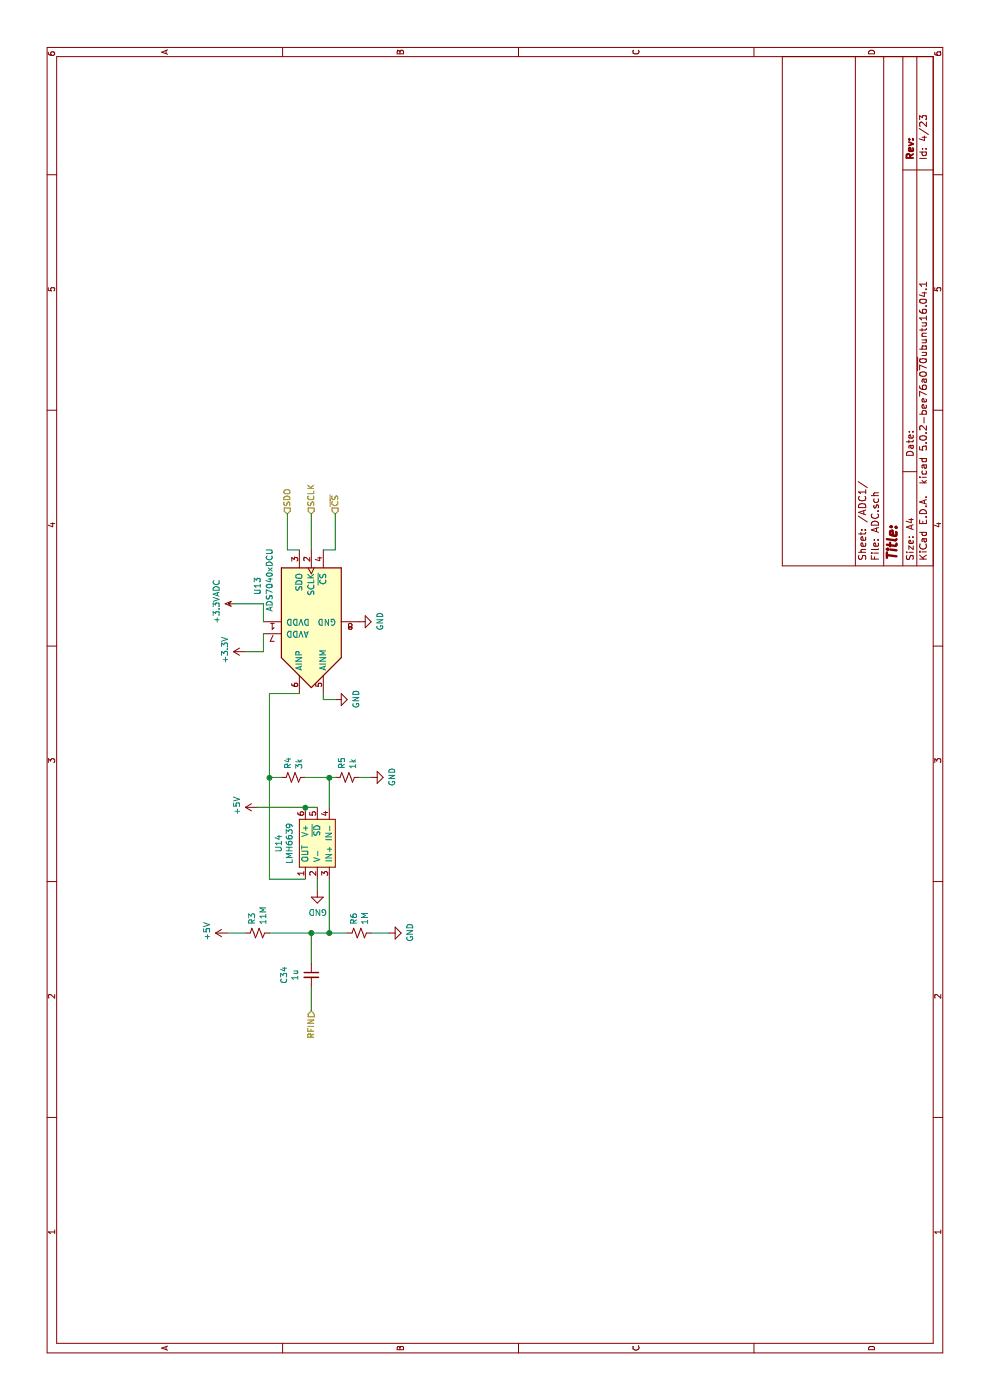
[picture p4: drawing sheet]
EESchema Schematic File Version 4
LIBS:chain_v04-cache
LIBS:agc-cache
LIBS:pcb-cache
EELAYER 26 0
EELAYER END
$Descr A4 11693 8268
encoding utf-8
Sheet 16 23
Title ""
Date ""
Rev ""
Comp ""
Comment1 ""
Comment2 ""
Comment3 ""
Comment4 ""
$EndDescr
$Comp
L Analog_ADC:ADS7040xDCU U13
U 1 1
P 6500 2600
AR Path="/5C9D90BC/5C49DE5B" Ref="U13"  Part="1" 
AR Path="/5C9EE850/5C49DE5B" Ref="U35"  Part="1" 
AR Path="/5C9F2B4E/5C49DE5B" Ref="U49"  Part="1" 
AR Path="/5C9F2B8A/5C49DE5B" Ref="U63"  Part="1" 
F 0 "U63" H 6800 3050 50  0000 C CNN
F 1 "ADS7040xDCU" H 6850 2950 50  0000 C CNN
F 2 "Package_SO:VSSOP-8_2.3x2mm_P0.5mm" H 6600 3250 50  0001 C CNN
F 3 "http://www.ti.com/lit/ds/symlink/ads7040.pdf" H 6500 2600 50  0001 C CNN
	1    6500 2600
	1    0    0    -1  
$EndComp
$Comp
L power:GND #PWR069
U 1 1
P 6500 3000
AR Path="/5C9D90BC/5C49EB32" Ref="#PWR069"  Part="1" 
AR Path="/5C9EE850/5C49EB32" Ref="#PWR0151"  Part="1" 
AR Path="/5C9F2B4E/5C49EB32" Ref="#PWR0217"  Part="1" 
AR Path="/5C9F2B8A/5C49EB32" Ref="#PWR0283"  Part="1" 
F 0 "#PWR0283" H 6500 2750 50  0001 C CNN
F 1 "GND" H 6505 2827 50  0000 C CNN
F 2 "" H 6500 3000 50  0001 C CNN
F 3 "" H 6500 3000 50  0001 C CNN
	1    6500 3000
	1    0    0    -1  
$EndComp
$Comp
L chain:LMH6639 U14
U 1 1
P 4650 2750
AR Path="/5C9D90BC/5C9DA455" Ref="U14"  Part="1" 
AR Path="/5C9EE850/5C9DA455" Ref="U36"  Part="1" 
AR Path="/5C9F2B4E/5C9DA455" Ref="U50"  Part="1" 
AR Path="/5C9F2B8A/5C9DA455" Ref="U64"  Part="1" 
F 0 "U64" H 4650 3175 50  0000 C CNN
F 1 "LMH6639" H 4650 3084 50  0000 C CNN
F 2 "LMH6639MF:SOT95P284X122-6N" H 4650 2750 50  0001 C CNN
F 3 "" H 4650 2750 50  0001 C CNN
	1    4650 2750
	1    0    0    -1  
$EndComp
$Comp
L power:GND #PWR068
U 1 1
P 5850 2800
AR Path="/5C9D90BC/5C9DA4CD" Ref="#PWR068"  Part="1" 
AR Path="/5C9EE850/5C9DA4CD" Ref="#PWR0150"  Part="1" 
AR Path="/5C9F2B4E/5C9DA4CD" Ref="#PWR0216"  Part="1" 
AR Path="/5C9F2B8A/5C9DA4CD" Ref="#PWR0282"  Part="1" 
F 0 "#PWR0282" H 5850 2550 50  0001 C CNN
F 1 "GND" H 5855 2627 50  0000 C CNN
F 2 "" H 5850 2800 50  0001 C CNN
F 3 "" H 5850 2800 50  0001 C CNN
	1    5850 2800
	1    0    0    -1  
$EndComp
Wire Wire Line
	5850 2800 5850 2700
Wire Wire Line
	5850 2700 5900 2700
Wire Wire Line
	4350 2550 4350 2250
Wire Wire Line
	4350 2250 5200 2250
Wire Wire Line
	5900 2250 5900 2500
$Comp
L power:+5V #PWR066
U 1 1
P 4950 2150
AR Path="/5C9D90BC/5C9DA533" Ref="#PWR066"  Part="1" 
AR Path="/5C9EE850/5C9DA533" Ref="#PWR0148"  Part="1" 
AR Path="/5C9F2B4E/5C9DA533" Ref="#PWR0214"  Part="1" 
AR Path="/5C9F2B8A/5C9DA533" Ref="#PWR0280"  Part="1" 
F 0 "#PWR0280" H 4950 2000 50  0001 C CNN
F 1 "+5V" H 4965 2323 50  0000 C CNN
F 2 "" H 4950 2150 50  0001 C CNN
F 3 "" H 4950 2150 50  0001 C CNN
	1    4950 2150
	1    0    0    -1  
$EndComp
Wire Wire Line
	4950 2150 4950 2550
$Comp
L power:GND #PWR067
U 1 1
P 4250 2650
AR Path="/5C9D90BC/5C9DA58A" Ref="#PWR067"  Part="1" 
AR Path="/5C9EE850/5C9DA58A" Ref="#PWR0149"  Part="1" 
AR Path="/5C9F2B4E/5C9DA58A" Ref="#PWR0215"  Part="1" 
AR Path="/5C9F2B8A/5C9DA58A" Ref="#PWR0281"  Part="1" 
F 0 "#PWR0281" H 4250 2400 50  0001 C CNN
F 1 "GND" H 4255 2477 50  0000 C CNN
F 2 "" H 4250 2650 50  0001 C CNN
F 3 "" H 4250 2650 50  0001 C CNN
	1    4250 2650
	0    1    1    0   
$EndComp
Wire Wire Line
	4250 2650 4350 2650
$Comp
L Device:R_Small_US R4
U 1 1
P 5200 2450
AR Path="/5C9D90BC/5C9DA64E" Ref="R4"  Part="1" 
AR Path="/5C9EE850/5C9DA64E" Ref="R23"  Part="1" 
AR Path="/5C9F2B4E/5C9DA64E" Ref="R36"  Part="1" 
AR Path="/5C9F2B8A/5C9DA64E" Ref="R49"  Part="1" 
F 0 "R49" H 5268 2496 50  0000 L CNN
F 1 "3k" H 5268 2405 50  0000 L CNN
F 2 "Capacitor_SMD:C_0603_1608Metric" H 5200 2450 50  0001 C CNN
F 3 "~" H 5200 2450 50  0001 C CNN
	1    5200 2450
	1    0    0    -1  
$EndComp
$Comp
L Device:R_Small_US R5
U 1 1
P 5200 2900
AR Path="/5C9D90BC/5C9DA760" Ref="R5"  Part="1" 
AR Path="/5C9EE850/5C9DA760" Ref="R24"  Part="1" 
AR Path="/5C9F2B4E/5C9DA760" Ref="R37"  Part="1" 
AR Path="/5C9F2B8A/5C9DA760" Ref="R50"  Part="1" 
F 0 "R50" H 5268 2946 50  0000 L CNN
F 1 "1k" H 5268 2855 50  0000 L CNN
F 2 "Capacitor_SMD:C_0603_1608Metric" H 5200 2900 50  0001 C CNN
F 3 "~" H 5200 2900 50  0001 C CNN
	1    5200 2900
	1    0    0    -1  
$EndComp
$Comp
L power:GND #PWR070
U 1 1
P 5200 3100
AR Path="/5C9D90BC/5C9DA796" Ref="#PWR070"  Part="1" 
AR Path="/5C9EE850/5C9DA796" Ref="#PWR0152"  Part="1" 
AR Path="/5C9F2B4E/5C9DA796" Ref="#PWR0218"  Part="1" 
AR Path="/5C9F2B8A/5C9DA796" Ref="#PWR0284"  Part="1" 
F 0 "#PWR0284" H 5200 2850 50  0001 C CNN
F 1 "GND" H 5205 2927 50  0000 C CNN
F 2 "" H 5200 3100 50  0001 C CNN
F 3 "" H 5200 3100 50  0001 C CNN
	1    5200 3100
	1    0    0    -1  
$EndComp
Wire Wire Line
	5200 3100 5200 3000
Wire Wire Line
	4950 2750 5200 2750
Wire Wire Line
	5200 2750 5200 2550
Wire Wire Line
	5200 2800 5200 2750
Connection ~ 5200 2750
Wire Wire Line
	5200 2350 5200 2250
Connection ~ 5200 2250
Wire Wire Line
	5200 2250 5900 2250
$Comp
L Device:R_Small_US R6
U 1 1
P 3900 3000
AR Path="/5C9D90BC/5C9DA983" Ref="R6"  Part="1" 
AR Path="/5C9EE850/5C9DA983" Ref="R25"  Part="1" 
AR Path="/5C9F2B4E/5C9DA983" Ref="R38"  Part="1" 
AR Path="/5C9F2B8A/5C9DA983" Ref="R51"  Part="1" 
F 0 "R51" H 3968 3046 50  0000 L CNN
F 1 "1M" H 3968 2955 50  0000 L CNN
F 2 "Capacitor_SMD:C_0603_1608Metric" H 3900 3000 50  0001 C CNN
F 3 "~" H 3900 3000 50  0001 C CNN
	1    3900 3000
	1    0    0    -1  
$EndComp
$Comp
L Device:R_Small_US R3
U 1 1
P 3900 2150
AR Path="/5C9D90BC/5C9DAA1F" Ref="R3"  Part="1" 
AR Path="/5C9EE850/5C9DAA1F" Ref="R22"  Part="1" 
AR Path="/5C9F2B4E/5C9DAA1F" Ref="R35"  Part="1" 
AR Path="/5C9F2B8A/5C9DAA1F" Ref="R48"  Part="1" 
F 0 "R48" H 3968 2196 50  0000 L CNN
F 1 "11M" H 3968 2105 50  0000 L CNN
F 2 "Capacitor_SMD:C_0603_1608Metric" H 3900 2150 50  0001 C CNN
F 3 "~" H 3900 2150 50  0001 C CNN
	1    3900 2150
	1    0    0    -1  
$EndComp
$Comp
L power:+5V #PWR063
U 1 1
P 3900 1900
AR Path="/5C9D90BC/5C9DAA5B" Ref="#PWR063"  Part="1" 
AR Path="/5C9EE850/5C9DAA5B" Ref="#PWR0145"  Part="1" 
AR Path="/5C9F2B4E/5C9DAA5B" Ref="#PWR0211"  Part="1" 
AR Path="/5C9F2B8A/5C9DAA5B" Ref="#PWR0277"  Part="1" 
F 0 "#PWR0277" H 3900 1750 50  0001 C CNN
F 1 "+5V" H 3915 2073 50  0000 C CNN
F 2 "" H 3900 1900 50  0001 C CNN
F 3 "" H 3900 1900 50  0001 C CNN
	1    3900 1900
	1    0    0    -1  
$EndComp
Wire Wire Line
	3900 2050 3900 1900
Wire Wire Line
	3900 2900 3900 2750
Wire Wire Line
	3900 2750 4350 2750
Wire Wire Line
	3900 2750 3900 2600
Connection ~ 3900 2750
$Comp
L power:GND #PWR071
U 1 1
P 3900 3250
AR Path="/5C9D90BC/5C9DADF2" Ref="#PWR071"  Part="1" 
AR Path="/5C9EE850/5C9DADF2" Ref="#PWR0153"  Part="1" 
AR Path="/5C9F2B4E/5C9DADF2" Ref="#PWR0219"  Part="1" 
AR Path="/5C9F2B8A/5C9DADF2" Ref="#PWR0285"  Part="1" 
F 0 "#PWR0285" H 3900 3000 50  0001 C CNN
F 1 "GND" H 3905 3077 50  0000 C CNN
F 2 "" H 3900 3250 50  0001 C CNN
F 3 "" H 3900 3250 50  0001 C CNN
	1    3900 3250
	1    0    0    -1  
$EndComp
Wire Wire Line
	3900 3250 3900 3100
Text HLabel 3250 2600 0    50   Input ~ 0
RFIN
Wire Wire Line
	3650 2600 3900 2600
Connection ~ 3900 2600
Wire Wire Line
	3900 2600 3900 2250
$Comp
L power:+3.3V #PWR065
U 1 1
P 6250 2050
AR Path="/5C9D90BC/5C9DB1B0" Ref="#PWR065"  Part="1" 
AR Path="/5C9EE850/5C9DB1B0" Ref="#PWR0147"  Part="1" 
AR Path="/5C9F2B4E/5C9DB1B0" Ref="#PWR0213"  Part="1" 
AR Path="/5C9F2B8A/5C9DB1B0" Ref="#PWR0279"  Part="1" 
F 0 "#PWR0279" H 6250 1900 50  0001 C CNN
F 1 "+3.3V" H 6265 2223 50  0000 C CNN
F 2 "" H 6250 2050 50  0001 C CNN
F 3 "" H 6250 2050 50  0001 C CNN
	1    6250 2050
	1    0    0    -1  
$EndComp
Wire Wire Line
	6400 2200 6250 2200
Wire Wire Line
	6250 2200 6250 2050
$Comp
L power:+3.3VADC #PWR064
U 1 1
P 6650 1950
AR Path="/5C9D90BC/5C9DB566" Ref="#PWR064"  Part="1" 
AR Path="/5C9EE850/5C9DB566" Ref="#PWR0146"  Part="1" 
AR Path="/5C9F2B4E/5C9DB566" Ref="#PWR0212"  Part="1" 
AR Path="/5C9F2B8A/5C9DB566" Ref="#PWR0278"  Part="1" 
F 0 "#PWR0278" H 6800 1900 50  0001 C CNN
F 1 "+3.3VADC" H 6670 2093 50  0000 C CNN
F 2 "" H 6650 1950 50  0001 C CNN
F 3 "" H 6650 1950 50  0001 C CNN
	1    6650 1950
	1    0    0    -1  
$EndComp
Wire Wire Line
	6650 1950 6650 2200
Wire Wire Line
	6650 2200 6500 2200
Text HLabel 7400 2400 2    50   Input ~ 0
SDO
Wire Wire Line
	7400 2400 7100 2400
Wire Wire Line
	7100 2400 7100 2500
Text HLabel 7400 2600 2    50   Input ~ 0
SCLK
Wire Wire Line
	7400 2600 7100 2600
Text HLabel 7400 2800 2    50   Input ~ 0
~CS
Wire Wire Line
	7400 2800 7100 2800
Wire Wire Line
	7100 2800 7100 2700
$Comp
L Device:C_Small C34
U 1 1
P 3550 2600
AR Path="/5C9D90BC/5C9DCBE5" Ref="C34"  Part="1" 
AR Path="/5C9EE850/5C9DCBE5" Ref="C81"  Part="1" 
AR Path="/5C9F2B4E/5C9DCBE5" Ref="C116"  Part="1" 
AR Path="/5C9F2B8A/5C9DCBE5" Ref="C151"  Part="1" 
F 0 "C151" V 3321 2600 50  0000 C CNN
F 1 "1u" V 3412 2600 50  0000 C CNN
F 2 "Capacitor_SMD:C_0603_1608Metric" H 3550 2600 50  0001 C CNN
F 3 "~" H 3550 2600 50  0001 C CNN
	1    3550 2600
	0    1    1    0   
$EndComp
Wire Wire Line
	3250 2600 3450 2600
Wire Wire Line
	4950 2650 4950 2550
Connection ~ 4950 2550
$EndSCHEMATC
